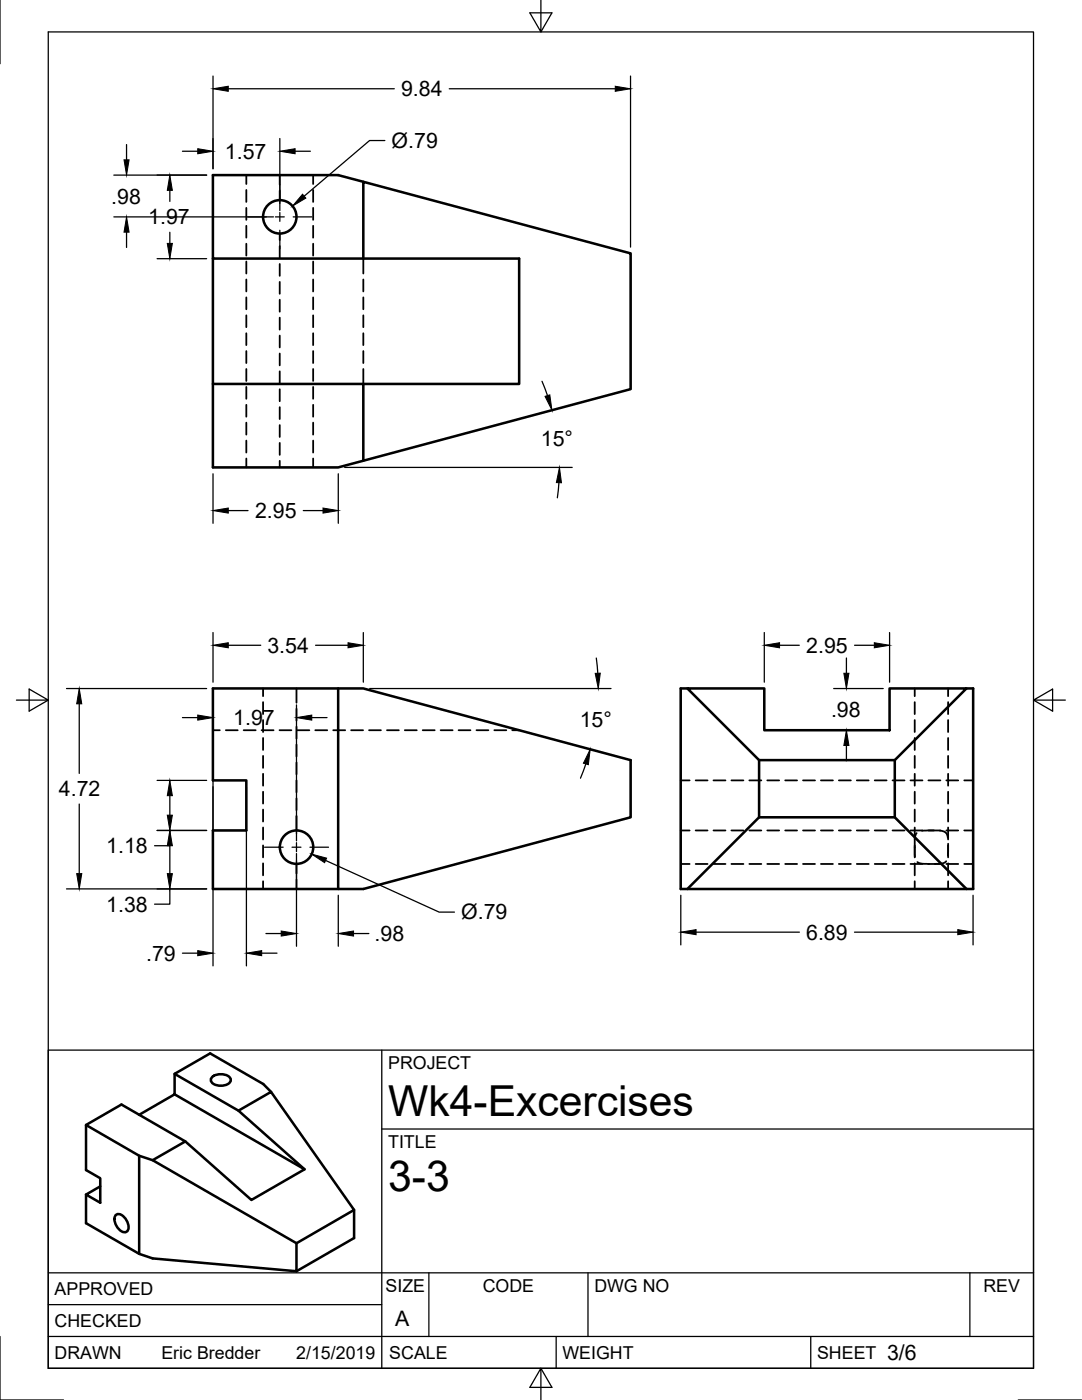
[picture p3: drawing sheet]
<svg xmlns="http://www.w3.org/2000/svg" width="216mm" height="279mm" viewBox="0 0 216 279" stroke-linecap="round" stroke-linejoin="round" font-family="sans-serif">
<!-- layer: Visible -->
<g fill="none" stroke="#000" stroke-width=".51">
<path d="M72.5 36.3l-5-1.4h-25v16.7h61.1v25h-31.1M42.5 51.6v41.7h25l5-1.4M72.5 51.6v-15.3l53.3 14.3v27.1l-53.3 14.2v-15.3h-30M42.5 137.4h30l53.3 14.3v11.4l-53.3 14.3h-30v-11.7h6.6v-10h-6.6zM67.5 137.4v40M137.2 137.4h-1.4v40h57M137.2 137.4h15.3v8.3h25v-8.3h15.3l-14.3 14.3h-27zM192.8 137.4h1.4v40h-1.4l-14.3-14.3v-11.4M151.5 151.7v11.4l-14.3 14.3M151.5 163.1h27M34.8 218.4l26 15-10.6 6.1-13.2-11.7M34.8 214.3v4.1l-7 4.1"/>
<path d="M42.3 215a2.83 2.83 0 0 1 3.5 0 .83 .83 0 0 1-.3 1.3 2.61 2.61 0 0 1-3.4-.6zM54.1 217.9l-1.6-1.6-10.6-6.1-7.1 4.1 12.8 7.4 13.2 11.7M17.2 238.4v5.7l10.6 6.1 2.7 .9 28.7 2.6v-5.6M17.2 224.5l10.6 6.2 2.7 .8M27.8 230.7v19.5M47.6 221.7l6.5-3.8 16.6 23.6-11.5 6.6-28.7-16.6 6.5-3.7-12.8-7.4-7 4.1v9l2.8 1.6v4.9l-2.8-1.6 2.8-1.6M23.1 242.5a1.63 1.63 0 0 1 2.1 1 1.63 1.63 0 0 1-.1 2.4 2.49 2.49 0 0 1-2-3.4zM70.7 241.5v5.6l-11.5 6.6"/>
<circle cx="55.8" cy="43.3" r="3.3"/>
<circle cx="59.2" cy="169.1" r="3.3"/>
</g>
<!-- layer: Hidden -->
<g fill="none" stroke="#000" stroke-width=".36">
<path d="M49.1 34.9v1.8M49.1 37.9v2.4M55.8 34.9v2M55.8 38v1.9M62.5 34.9v1.8M62.5 37.9v2.4M49.1 41.5v2.4M49.1 45.1v2.3M49.1 48.6v2.4M49.1 52.2v2.4M49.1 55.8v2.4M49.1 59.4v2.3"/>
<path d="M55.8 46.6v1.3M55.8 49.1v2.4M55.8 52.7v2.4M55.8 56.3v2.3M55.8 59.8v2.4M62.5 41.5v2.4M62.5 45.1v2.3M62.5 48.6v2.4M62.5 52.2v2.4M62.5 55.8v2.4M62.5 59.4v2.3M72.5 51.6v3"/>
<path d="M72.5 55.8v2.4M72.5 59.4v2.3M49.1 62.9v2.4M49.1 66.5v2.4M49.1 70.1v2.4M49.1 73.6v2.4M49.1 77.2v2.4M55.8 63.4v2.4M55.8 67v2.3M55.8 70.5v2.4M55.8 74.1v2.4M55.8 77.7v2.4"/>
<path d="M62.5 62.9v2.4M62.5 66.5v2.4M62.5 70.1v2.4M62.5 73.6v2.4M62.5 77.2v2.4M72.5 62.9v2.4M72.5 66.5v2.4M72.5 70.1v2.4M72.5 73.6v3M49.1 80.8v2.4M49.1 84.3v2.4M49.1 87.9v2.4"/>
<path d="M49.1 91.5v1.8M55.8 81.3v2.3M55.8 84.8v2.4M55.8 88.4v2.4M55.8 92v1.3M62.5 80.8v2.4M62.5 84.3v2.4M62.5 87.9v2.4M62.5 91.5v1.8M52.5 137.4v1.5M59.2 137.4v2.9M182.5 137.4v1.5"/>
<path d="M189.2 137.4v1.5M42.5 145.7h1.4M45.1 145.7h2.3M48.6 145.7h2.4M52.2 145.7h2.4M52.5 140.1v2.4M52.5 143.7v2.4M52.5 147.3v2.4M52.5 150.9v2.3M52.5 154.4v2.4M52.5 158v2.4M55.8 145.7h2.3"/>
<path d="M59.2 141.4v2.4M59.2 145v2.4M59.2 148.6v2.4M59.2 152.2v2.3M59.2 155.7v2.4M59.2 159.3v2.4M59.4 145.7h2.3M62.9 145.7h2.4M66.5 145.7h2.4M70.1 145.7h2.4M73.6 145.7h2.4M77.2 145.7h2.4"/>
<path d="M80.8 145.7h2.4M84.3 145.7h2.4M87.9 145.7h2.4M91.5 145.7h2.4M95.1 145.7h2.4M98.6 145.7h2.4M102.2 145.7h1.4M135.8 155.7h1.8M138.8 155.7h2.4M142.4 155.7h2.4M145.9 155.7h2.4M149.5 155.7h2.4"/>
<path d="M153.1 155.7h2.4M156.7 155.7h2.3M160.2 155.7h2.4M163.8 155.7h2.4M167.4 155.7h2.4M171 155.7h2.3M174.5 155.7h2.4M178.1 155.7h2.4M181.7 155.7h2.4M182.5 140.1v2.4M182.5 143.7v2.4M182.5 147.3v2.4"/>
<path d="M182.5 150.9v2.3M182.5 154.4v2.4M182.5 158v2.4M185.3 155.7h2.3M188.8 155.7h2.4M189.2 140.1v2.4M189.2 143.7v2.4M189.2 147.3v2.4M189.2 150.9v2.3M189.2 154.4v2.4M189.2 158v2.4M192.4 155.7h1.8"/>
<path d="M52.5 161.6v2.4M52.5 165.1v2.4M52.5 168.7v2.4M52.5 172.3v2.4M52.5 175.9v1.5M59.2 162.9v2.8M59.2 172.4v1.9M59.2 175.5v1.9M135.8 165.7h1.8M135.8 172.4h1.8M138.8 165.7h2.4M138.8 172.4h2.4"/>
<path d="M142.4 165.7h2.4M142.4 172.4h2.4M145.9 165.7h2.4M145.9 172.4h2.4M149.5 165.7h2.4M149.5 172.4h2.4M153.1 165.7h2.4M153.1 172.4h2.4M156.7 165.7h2.3M156.7 172.4h2.3M160.2 165.7h2.4M160.2 172.4h2.4"/>
<path d="M163.8 165.7h2.4M163.8 172.4h2.4M167.4 165.7h2.4M167.4 172.4h2.4M171 165.7h2.3M171 172.4h2.3M174.5 165.7h2.4M174.5 172.4h2.4M178.1 165.7h2.4M178.1 172.4h2.4M181.7 165.7h2.4M181.7 172.4h2.4"/>
<path d="M182.5 161.6v2.4M182.5 165.1v2.4M182.5 168.7v2.4M182.5 172.3v2.4M182.5 175.9v1.5M182.9 166.3l-.2 .4-.2 .9 .1 3.4M183 172l.8 .3 1.6 .1M185.3 165.7h2.3M185.3 172.4h2.3M186.4 165.7l-2.4 .1M187.5 165.8h.5a1.32 1.32 0 0 1 1.1 1.4M188.8 171.9l-.4 .3-.5 .1-1.3 .1"/>
<path d="M188.8 165.7h2.4M188.8 172.4h2.4M189.2 168.4l-.1 2.4M189.2 161.6v2.4M189.2 165.1v2.4M189.2 168.7v2.4M189.2 172.3v2.4M189.2 175.9v1.5M192.4 165.7h1.8M192.4 172.4h1.8"/>
</g>
<!-- layer: Border -->
<path d="M0 0v12.7M9.6 6.4h196.6v266.7h-196.6zM107.9 0v6.4l-2.2-3.8h4.4l-2.2 3.8M3.3 139.7h6.3l-3.8-2.2v4.4l3.8-2.2M206.2 139.7l3.8 2.2v-4.4l-3.8 2.2h6.4M0 266.7v12.7h12.7M107.9 273.1l2.2 3.8h-4.4l2.2-3.8v6.3M203.2 279.4h12.7" fill="none" stroke="#000" stroke-width=".25"/>
<!-- layer: Titleblock -->
<path d="M9.6 209.6h196.6v63.5h-196.6zM76.2 209.6v63.5M76.2 225.3h130M9.6 254h196.6M85.6 254v12.7M117.3 254v12.7M193.5 254v12.7M9.6 266.7h196.6M9.6 260.4h66.6M111 266.7v6.4M161.8 266.7v6.4" fill="none" stroke="#000" stroke-width=".25"/>
<!-- layer: Dimensions -->
<g fill="none" stroke="#000" stroke-width=".25">
<path d="M42.5 15.2v18.5M45.6 17.7h33.1M89.6 17.7h33.2M125.8 15.2v34.1M22.7 34.9h18.5M25.3 28.9v3M33.9 38v2.2M36.4 30.2h3.1M55.8 27.6v14.4M58.9 30.2h3M76.8 28h-3.1l-13 11.2M22.7 43.3h31.9"/>
<path d="M25.3 46.3v3.1M31.3 51.6h9.9M33.9 46.4v2.2M108.2 76.1l1 2.8M42.5 94.6v9.8M67.5 94.6v9.8M68.8 93.3h45.4M111.5 96.3l-.3 3M45.6 101.9h3.9M60.5 101.9h4M13.3 137.4h27.9M42.5 126.2v9.9"/>
<path d="M45.6 128.8h6.4M63 128.8h6.4M72.5 126.2v9.9M73.8 137.4h48.1M119 131.3l.3 3.1M152.5 126.2v9.9M155.6 128.8h3.9M166.3 137.4h9.9M168.9 131.3v3.1M170.5 128.8h4M177.5 126.2v9.9M15.8 140.5v13.8"/>
<path d="M31.3 155.7h9.9M33.9 158.8v3.9M36.4 143.2h3.1M42.5 140.7v52.1M49.2 157v35.8M59.2 140.7v27.1M62.2 143.2h3.1M116.9 152.5l-1.1 2.8M166.3 145.7h9.9M168.9 148.8v3M13.3 177.4h27.9M15.8 160.5v13.8"/>
<path d="M31.3 165.7h9.9M33.9 177.4v3h-3.1M33.9 165.7v3.1h-3.1M33.9 168.8v5.5M59.2 170.3v18.5M65 171.7l22.6 10.3h3.1M67.5 178.7v10.1M135.8 178.7v9.9M194.2 178.7v9.9M36.4 190.2h3.1M52.2 190.2h3.1M53.1 186.3h3"/>
<path d="M70.5 186.3h3.1M138.9 186h20.6M170.5 186h20.6"/>
</g>
<g fill="#000" stroke="#000" stroke-width=".2">
<path d="M42.5 17.7l3.1-.5v1zM122.8 17.2l3 .5-3 .5zM24.7 31.9h1.1l-.5 3zM33.9 34.9l.5 3.1h-1zM39.5 29.7l3 .5-3 .5zM55.8 30.2l3.1-.5v1zM60.4 38.8l.6 .7-2.6 1.6zM25.3 43.3l.5 3h-1.1zM33.4 48.6h1l-.5 3zM108.8 79.1l.9-.3 .4 3.1zM111.6 93.3l.4 3.1-1-.1zM42.5 101.9l3.1-.5v1z"/>
<path d="M64.5 101.4l3 .5-3 .5zM42.5 128.8l3.1-.5v1zM69.4 128.3l3.1 .5-3.1 .5zM118.8 134.4l1-.1-.4 3.1zM152.5 128.8l3.1-.5v1zM168.4 134.4h1l-.5 3zM174.5 128.3l3 .5-3 .5zM15.8 137.4l.5 3.1h-1zM33.9 155.7l.5 3.1h-1zM39.5 142.7l3 .5-3 .5zM59.2 143.2l3-.5v1zM117.8 149.5l-.4 3.1-1-.3z"/>
<path d="M168.9 145.7l.5 3.1h-1zM15.3 174.3h1l-.5 3.1zM33.9 165.7l.5 3.1h-1zM33.4 174.3h1l-.5 3.1zM33.4 162.7h1l-.5 3zM62.2 170.5l3 .8-.4 .9zM39.5 189.7l3 .5-3 .5zM49.2 190.2l3-.5v1zM56.1 185.8l3.1 .5-3.1 .5zM67.5 186.3l3-.5v1zM135.8 186l3.1-.5v1zM191.1 185.5l3.1 .5-3.1 .5z"/>
</g>
<!-- layer: Center Lines -->
<path d="M55.8 36.9v3.7M49.4 43.3h3.7M54.9 43.3h1.8M55.8 42.4v1.8M55.8 46v3.7M58.5 43.3h3.7M52.8 169.1h3.7M58.3 169.1h1.7M59.2 162.7v3.7M59.2 168.2v1.8M59.2 171.7v3.8M61.8 169.1h3.8" fill="none" stroke="#000" stroke-width=".25"/>
<g font-size="8.5">
<text x="77.4" y="222.8">Wk4-Excercises</text>
<text x="77.4" y="237.8">3-3</text>
</g>
<g font-size="4.3">
<text x="80" y="19.2">9.84</text>
<text x="78.1" y="29.5">Ø.79</text>
<text x="44.9" y="31.7">1.57</text>
<text x="22.2" y="40.6">.98</text>
<text x="29.6" y="44.8">1.97</text>
<text x="107.9" y="89">15°</text>
<text x="50.9" y="103.4">2.95</text>
<text x="53.4" y="130.3">3.54</text>
<text x="160.9" y="130.3">2.95</text>
<text x="165.8" y="143.1">.98</text>
<text x="46.5" y="144.7">1.97</text>
<text x="115.7" y="145">15°</text>
<text x="11.7" y="158.9">4.72</text>
<text x="21.2" y="170.3">1.18</text>
<text x="21.2" y="181.9">1.38</text>
<text x="92" y="183.5">Ø.79</text>
<text x="29.1" y="191.7">.79</text>
<text x="74.7" y="187.8">.98</text>
<text x="160.9" y="187.5">6.89</text>
<text x="78.9" y="264.5">A</text>
<text x="177" y="271.4">3/6</text>
</g>
<g font-size="3.5">
<text x="77.4" y="213.4">PROJECT</text>
<text x="77.4" y="229.1">TITLE</text>
<text x="76.9" y="257.8">SIZE</text>
<text x="96.3" y="257.8">CODE</text>
<text x="118.6" y="257.8">DWG NO</text>
<text x="196.2" y="257.8">REV</text>
<text x="10.9" y="258.5">APPROVED</text>
<text x="10.9" y="264.8">CHECKED</text>
<text x="10.9" y="271.2">DRAWN</text>
<text x="32.2" y="271.2">Eric Bredder</text>
<text x="59.1" y="271.2">2/15/2019</text>
<text x="77.7" y="271.2">SCALE</text>
<text x="112.2" y="271.2">WEIGHT</text>
<text x="163" y="271.2">SHEET</text>
</g>
</svg>
